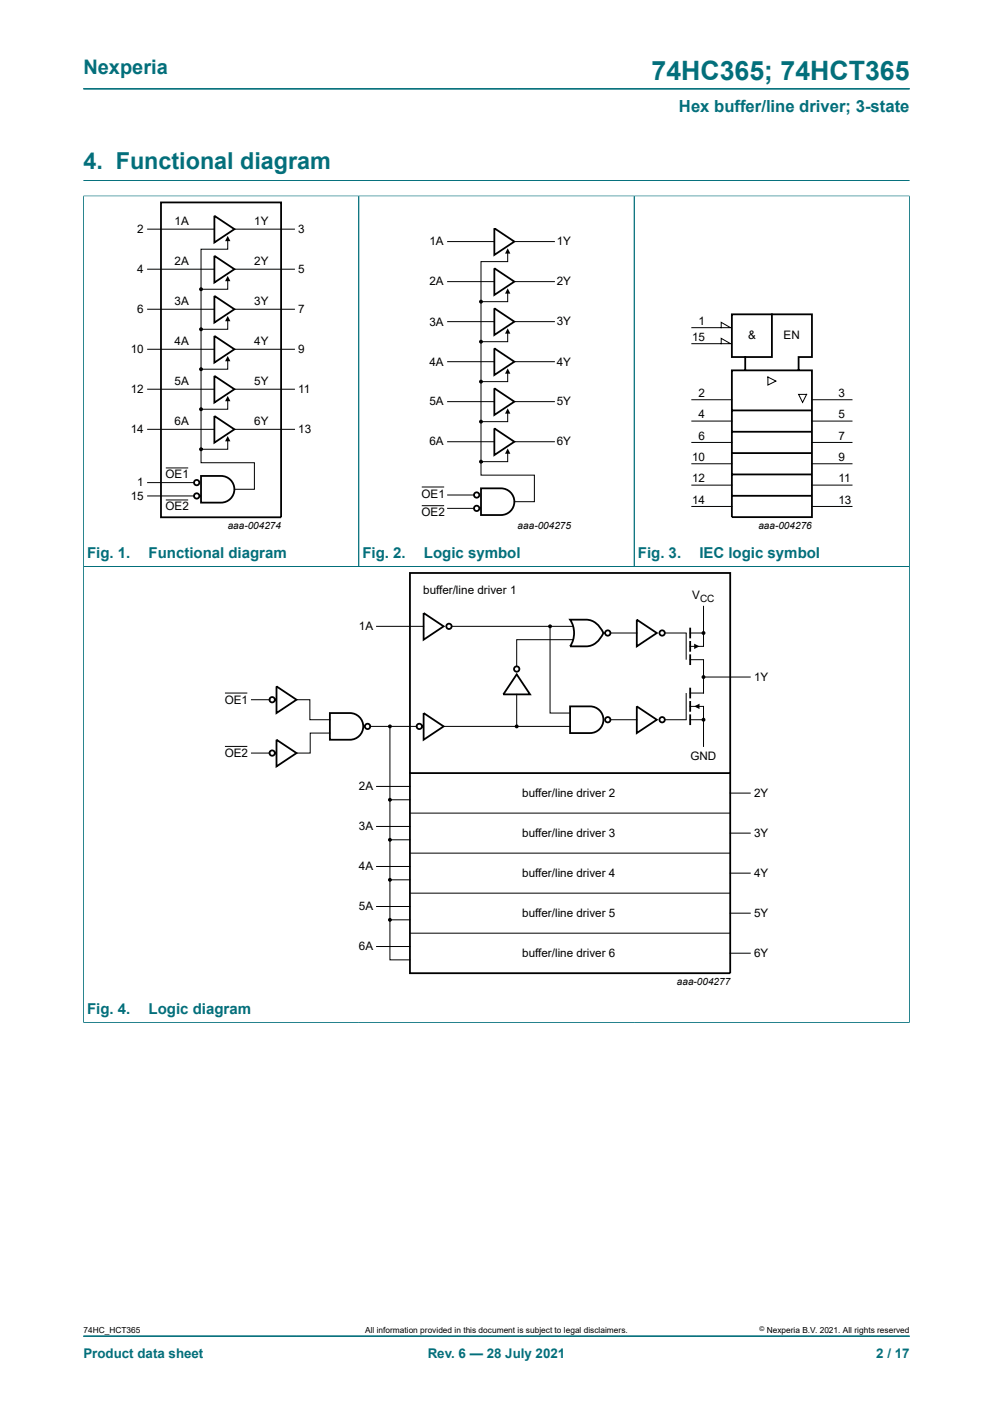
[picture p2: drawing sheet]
<svg xmlns="http://www.w3.org/2000/svg" width="210mm" height="297mm" viewBox="0 0 210 297" stroke-linecap="round" stroke-linejoin="round" font-family="sans-serif">
<path d="M17.6 18.8h174.8M17.6 38.2h174.8M17.6 41.5h174.8M17.6 41.4v175M75.9 41.5v78.3M134.1 41.5v78.3M192.4 41.4v175M17.6 119.8h174.8M17.6 216.3h174.8M17.6 282.6h174.8" fill="none" stroke="#036f7b" stroke-width=".21"/>
<g fill="#000">
<path d="M48.2 58.4l.5 1.1h-1.1z" fill-rule="evenodd"/>
<path d="M48.2 49.9l.5 1.1h-1.1z" fill-rule="evenodd"/>
<path d="M107.4 52.5l.5 1.1h-1.1z" fill-rule="evenodd"/>
<path d="M48.2 75.3l.5 1.1h-1.1z" fill-rule="evenodd"/>
<path d="M48.2 66.8l.5 1.2h-1.1z" fill-rule="evenodd"/>
<path d="M107.4 77.9l.5 1.2h-1.1z" fill-rule="evenodd"/>
<path d="M107.4 69.5l.5 1.1h-1.1z" fill-rule="evenodd"/>
<path d="M107.4 61l.5 1.1h-1.1z" fill-rule="evenodd"/>
<path d="M48.2 92.2l.5 1.2h-1.1z" fill-rule="evenodd"/>
<path d="M48.2 83.7l.5 1.2h-1.1z" fill-rule="evenodd"/>
<path d="M107.4 94.9l.5 1.1h-1.1z" fill-rule="evenodd"/>
<path d="M107.4 86.4l.5 1.1h-1.1z" fill-rule="evenodd"/>
<path d="M146.8 136.2l1.1 .5-1.1 .6z" fill-rule="evenodd"/>
<path d="M146.8 149.4l1.1-.5v1.1z" fill-rule="evenodd"/>
<circle cx="42.5" cy="61.2" r=".28"/>
<circle cx="42.5" cy="78.1" r=".28"/>
<circle cx="42.5" cy="69.7" r=".28"/>
<circle cx="101.7" cy="72.3" r=".28"/>
<circle cx="101.7" cy="63.8" r=".28"/>
<circle cx="42.5" cy="86.6" r=".28"/>
<circle cx="42.5" cy="95" r=".28"/>
<circle cx="101.7" cy="80.7" r=".28"/>
<circle cx="101.7" cy="89.2" r=".28"/>
<circle cx="101.7" cy="97.7" r=".28"/>
<circle cx="116.3" cy="132.5" r=".28"/>
<circle cx="148.8" cy="133.9" r=".28"/>
<circle cx="82.5" cy="153.7" r=".28"/>
<circle cx="109.3" cy="153.7" r=".28"/>
<circle cx="148.8" cy="143.2" r=".28"/>
<circle cx="148.8" cy="152.3" r=".28"/>
<circle cx="82.5" cy="169.2" r=".28"/>
<circle cx="82.5" cy="177.6" r=".28"/>
<circle cx="82.5" cy="194.6" r=".28"/>
<circle cx="82.5" cy="186.1" r=".28"/>
</g>
<g fill="none" stroke="#000" stroke-width=".21">
<path d="M31.2 56.9h14.1M31.2 48.5h14.1M48.2 59.1v2.1h-5.7M48.2 50.6v2.1h-5.7v45.2h11.3v5.6h-4.2M49.6 56.9h12.7M49.6 48.5h12.7M94.7 59.6h9.8M94.7 51.1h9.8M107.4 53.2v2.1h-5.7v45.2h11.3v5.6h-4.2M108.9 59.6h8.3M109 51.1h8.2M31.2 73.9h14.1"/>
<path d="M31.2 65.4h14.1M48.2 67.5v2.2h-5.7M48.2 76.1v2h-5.7M49.6 73.9h12.7M49.6 65.4h12.7M94.7 76.5h9.8M94.7 68h9.8M107.4 70.2v2.1h-5.7M107.4 61.7v2.1h-5.7M107.4 78.8v1.9h-5.7M108.8 76.5h8.4M108.8 68h8.4"/>
<path d="M146.3 72.7h8.2l-2-1.1v1.1M146.3 69.3h8.2l-2-1.1v1.1M162.4 79.8l1.7 .8-1.7 .9zM31.2 90.8h14.1M31.2 82.3h14.1M35.2 99h4.5M48.2 84.6v2h-5.7M48.2 93.1v1.9h-5.7M49.6 82.3h12.7M49.6 90.8h12.7M94.7 93.4h9.8M94.7 85h9.8"/>
<path d="M107.4 87.2v2h-5.7M107.4 95.7v2h-5.7M108.8 93.4h8.4M108.8 85h8.4M146.3 84.6h8.5M146.3 89.1h8.5M146.3 93.6h8.5M146.3 98.1h8.5M168.9 83.4h1.7l-.9 1.7zM171.7 84.6h8.5M171.7 89.1h8.5M171.7 93.6h8.5"/>
<path d="M171.7 98.1h8.5M31.2 104.9h9.9M31.2 102.1h9.9M35.2 105.8h4.5M89.3 107h4.5M89.3 103h4.5M94.7 107.5h5.6M94.7 104.7h5.6M146.3 102.6h8.5M146.3 107.1h8.5M171.7 102.6h8.5M171.7 107.1h8.5"/>
<path d="M79.6 132.5h10M95.6 132.5h25.5M116.3 132.5v18.3h4.3M121.1 135.3h-11.8v5.7M129.1 133.9h5.6M140.6 133.9h4.5v5.7M146 139.6h2.8v7h-2.8M146 133.9h2.8M148.8 128.3v8.4h-2.8M47.7 146.6h4.5M47.7 157.9h4.5M53.2 148h3.9"/>
<path d="M53.2 159.3h3.9M62.7 148h2.8v4.3h4.3M69.8 155.1h-4.2v4.2h-2.9M78.3 153.7h9.8M82.5 153.7v49.3h4.2M93.8 153.7h26.8M109.3 146.9v6.8M129.1 152.3h5.6M145.1 146.6v5.7h-4.5M146 149.4h2.8v8.5M146 152.3h2.8M148.8 143.2h9.9"/>
<path d="M79.6 174.8h7.1M79.6 166.4h7.1M82.5 177.6h4.2M82.5 169.2h4.2M86.7 172h67.7M154.4 167.8h4.3M154.4 176.2h4.3M79.6 191.8h7.1M79.6 183.3h7.1M82.5 194.6h4.2M82.5 186.1h4.2M86.7 197.4h67.7"/>
<path d="M86.7 188.9h67.7M86.7 180.5h67.7M154.4 184.7h4.3M154.4 193.2h4.3M79.6 200.2h7.1M154.4 201.6h4.3"/>
</g>
<g fill="none" stroke="#000" stroke-width=".38">
<path d="M34 42.8h25.4v66.6h-25.4zM45.3 54.1l4.3 2.8-4.3 2.9zM45.3 45.7l4.3 2.8-4.3 2.8zM104.5 56.8l4.3 2.8-4.3 2.8zM104.5 48.3l4.3 2.8-4.3 2.8zM45.3 71.1l4.3 2.8-4.3 2.8zM45.3 62.6l4.3 2.8-4.3 2.8zM45.3 79.5l4.3 2.8-4.3 2.9zM104.5 73.7l4.3 2.8-4.3 2.8zM104.5 65.2l4.3 2.8-4.3 2.9zM154.8 78.3h16.9v31.1h-16.9zM163.2 66.5v9h-5.6"/>
<path d="M168.9 78.3v-2.8h2.8v-9h-16.9v9h2.8v2.8M45.3 88l4.3 2.8-4.3 2.8zM104.5 90.6l4.3 2.8-4.3 2.9zM104.5 82.1l4.3 2.9-4.3 2.8zM154.8 95.8h16.9M154.8 91.3h16.9M154.8 86.8h16.9M42.5 100.7h4.2a2.82 2.82 0 0 1 2.9 2.8 2.82 2.82 0 0 1-2.9 2.8h-4.2zM101.7 103.3h4.3a2.82 2.82 0 0 1 2.8 2.8 2.82 2.82 0 0 1-2.8 2.9h-4.3zM154.8 104.9h16.9M154.8 100.4h16.9M86.7 121.2h67.7v84.7h-67.7z"/>
<path d="M89.6 129.7l4.2 2.8-4.2 2.8zM120.6 131.1h3.3a4.1 4.1 0 0 1 3.7 2.8 4.3 4.3 0 0 1-3.7 2.8h-3.3a5.1 5.1 0 0 0 0-5.6zM134.7 131.1l4.2 2.8-4.2 2.8zM146 132.8v2.2M146 135.6v2.3M146 138.4v2.3M58.5 145.2l4.2 2.8-4.2 2.8zM58.5 156.5l4.2 2.8-4.2 2.8zM69.8 150.8h4.2a2.82 2.82 0 0 1 2.8 2.9 2.82 2.82 0 0 1-2.8 2.8h-4.2zM89.6 150.8l4.2 2.9-4.2 2.8zM109.3 142.7l2.8 4.2h-5.7zM120.6 149.4h4.2a2.82 2.82 0 0 1 2.8 2.9 2.82 2.82 0 0 1-2.8 2.8h-4.2z"/>
<path d="M134.7 149.4l4.2 2.9-4.2 2.8zM146 145.5v2.2M146 148.3v2.3M146 151.1v2.3M86.7 163.5h67.7"/>
<circle cx="41.6" cy="102.1" r=".57"/>
<circle cx="41.6" cy="104.9" r=".57"/>
<circle cx="100.8" cy="104.7" r=".56"/>
<circle cx="100.8" cy="107.5" r=".57"/>
<circle cx="94.9" cy="132.5" r=".56"/>
<circle cx="128.5" cy="133.9" r=".56"/>
<circle cx="140" cy="133.9" r=".56"/>
<circle cx="57.6" cy="148" r=".56"/>
<circle cx="57.6" cy="159.3" r=".56"/>
<circle cx="77.7" cy="153.7" r=".56"/>
<circle cx="88.7" cy="153.7" r=".56"/>
<circle cx="109.3" cy="141.5" r=".56"/>
<circle cx="128.5" cy="152.3" r=".56"/>
<circle cx="140" cy="152.3" r=".56"/>
</g>
<g fill="none" stroke="#000" stroke-width=".25">
<circle cx="42.5" cy="61.2" r=".28"/>
<circle cx="42.5" cy="78.1" r=".28"/>
<circle cx="42.5" cy="69.7" r=".28"/>
<circle cx="101.7" cy="72.3" r=".28"/>
<circle cx="101.7" cy="63.8" r=".28"/>
<circle cx="42.5" cy="86.6" r=".28"/>
<circle cx="42.5" cy="95" r=".28"/>
<circle cx="101.7" cy="80.7" r=".28"/>
<circle cx="101.7" cy="89.2" r=".28"/>
<circle cx="101.7" cy="97.7" r=".28"/>
<circle cx="116.3" cy="132.5" r=".28"/>
<circle cx="148.8" cy="133.9" r=".28"/>
<circle cx="82.5" cy="153.7" r=".28"/>
<circle cx="109.3" cy="153.7" r=".28"/>
<circle cx="148.8" cy="143.2" r=".28"/>
<circle cx="148.8" cy="152.3" r=".28"/>
<circle cx="82.5" cy="169.2" r=".28"/>
<circle cx="82.5" cy="177.6" r=".28"/>
<circle cx="82.5" cy="194.6" r=".28"/>
<circle cx="82.5" cy="186.1" r=".28"/>
</g>
<text font-size="5.6" fill="#036f7b" x="137.8" y="16.8">74HC365; 74HCT365</text>
<text font-size="4.9" fill="#036f7b" x="17.6" y="35.9">4. Functional diagram</text>
<text font-size="4.2" fill="#036f7b" x="17.6" y="15.6">Nexperia</text>
<text font-size="3.5" fill="#036f7b" x="143.6" y="23.7">Hex buffer/line driver; 3-state</text>
<g font-size="3.2" fill="#036f7b">
<text x="18.4" y="118">Fig. 1.</text>
<text x="31.4" y="118">Functional diagram</text>
<text x="76.7" y="118">Fig. 2.</text>
<text x="89.7" y="118">Logic symbol</text>
<text x="134.9" y="118">Fig. 3.</text>
<text x="147.9" y="118">IEC logic symbol</text>
<text x="18.4" y="214.5">Fig. 4.</text>
<text x="31.4" y="214.5">Logic diagram</text>
</g>
<g font-size="2.8" fill="#036f7b">
<text x="17.6" y="287.2">Product data sheet</text>
<text x="90.4" y="287.2">Rev. 6 — 28 July 2021</text>
<text x="185.3" y="287.2">2 / 17</text>
</g>
<g font-size="2.5">
<text x="36.9" y="47.6">1A</text>
<text x="53.7" y="47.6">1Y</text>
<text x="29" y="49.2">2</text>
<text x="63.1" y="49.2">3</text>
<text x="90.8" y="51.9">1A</text>
<text x="117.8" y="51.9">1Y</text>
<text x="29" y="57.8">4</text>
<text x="36.9" y="56">2A</text>
<text x="53.7" y="56.1">2Y</text>
<text x="63.1" y="57.7">5</text>
<text x="36.9" y="64.5">3A</text>
<text x="53.7" y="64.6">3Y</text>
<text x="90.8" y="60.4">2A</text>
<text x="117.8" y="60.4">2Y</text>
<text x="29" y="66.2">6</text>
<text x="63.1" y="66.2">7</text>
<text x="90.8" y="68.9">3A</text>
<text x="117.8" y="68.8">3Y</text>
<text x="147.7" y="68.7">1</text>
<text x="158.2" y="71.8">&amp;</text>
<text x="165.7" y="71.8">EN</text>
<text x="27.6" y="74.6">10</text>
<text x="36.9" y="73">4A</text>
<text x="53.7" y="73">4Y</text>
<text x="63.1" y="74.6">9</text>
<text x="90.8" y="77.3">4A</text>
<text x="117.8" y="77.3">4Y</text>
<text x="146.3" y="72.1">15</text>
<text x="27.6" y="83.2">12</text>
<text x="36.9" y="81.4">5A</text>
<text x="53.7" y="81.4">5Y</text>
<text x="63.1" y="83.2">11</text>
<text x="147.7" y="84">2</text>
<text x="177.3" y="84">3</text>
<text x="36.9" y="90">6A</text>
<text x="53.7" y="90">6Y</text>
<text x="90.8" y="85.8">5A</text>
<text x="117.8" y="85.8">5Y</text>
<text x="147.7" y="88.5">4</text>
<text x="177.3" y="88.5">5</text>
<text x="27.6" y="91.6">14</text>
<text x="63.1" y="91.7">13</text>
<text x="90.8" y="94.2">6A</text>
<text x="117.8" y="94.2">6Y</text>
<text x="147.7" y="93">6</text>
<text x="177.3" y="93">7</text>
<text x="35" y="101.2">OE1</text>
<text x="146.3" y="97.5">10</text>
<text x="177.3" y="97.5">9</text>
<text x="27.6" y="105.8">15</text>
<text x="29" y="102.9">1</text>
<text x="35" y="108">OE2</text>
<text x="89.2" y="105.3">OE1</text>
<text x="146.3" y="102">12</text>
<text x="146.3" y="106.5">14</text>
<text x="177.3" y="102">11</text>
<text x="177.3" y="106.5">13</text>
<text x="89.2" y="109.2">OE2</text>
<text x="89.5" y="125.7">buffer/line driver 1</text>
<text x="146.4" y="126.8">V</text>
<text x="75.9" y="133.3">1A</text>
<text x="47.5" y="148.8">OE1</text>
<text x="159.5" y="144">1Y</text>
<text x="47.5" y="160.1">OE2</text>
<text x="146" y="160.7">GND</text>
<text x="75.9" y="167.2">2A</text>
<text x="110.5" y="168.6">buffer/line driver 2</text>
<text x="159.5" y="168.6">2Y</text>
<text x="75.9" y="175.6">3A</text>
<text x="110.5" y="177">buffer/line driver 3</text>
<text x="159.5" y="177">3Y</text>
<text x="75.9" y="184.1">4A</text>
<text x="110.5" y="185.5">buffer/line driver 4</text>
<text x="159.5" y="185.5">4Y</text>
<text x="75.9" y="192.6">5A</text>
<text x="110.5" y="194">buffer/line driver 5</text>
<text x="159.5" y="194">5Y</text>
<text x="75.9" y="201">6A</text>
<text x="110.5" y="202.4">buffer/line driver 6</text>
<text x="159.5" y="202.4">6Y</text>
</g>
<g font-size="2.1">
<text x="48.2" y="111.9">aaa-004274</text>
<text x="109.5" y="111.9">aaa-004275</text>
<text x="160.4" y="111.9">aaa-004276</text>
<text x="148" y="127.3">CC</text>
<text x="143.2" y="208.4">aaa-004277</text>
</g>
<g font-size="1.8">
<text x="17.6" y="282">74HC_HCT365</text>
<text x="77.2" y="282">All information provided in this document is subject to legal disclaimers.</text>
<text x="162.2" y="282">Nexperia B.V. 2021. All rights reserved</text>
</g>
<text font-size="1.4" x="160.6" y="281.6">©</text>
</svg>
